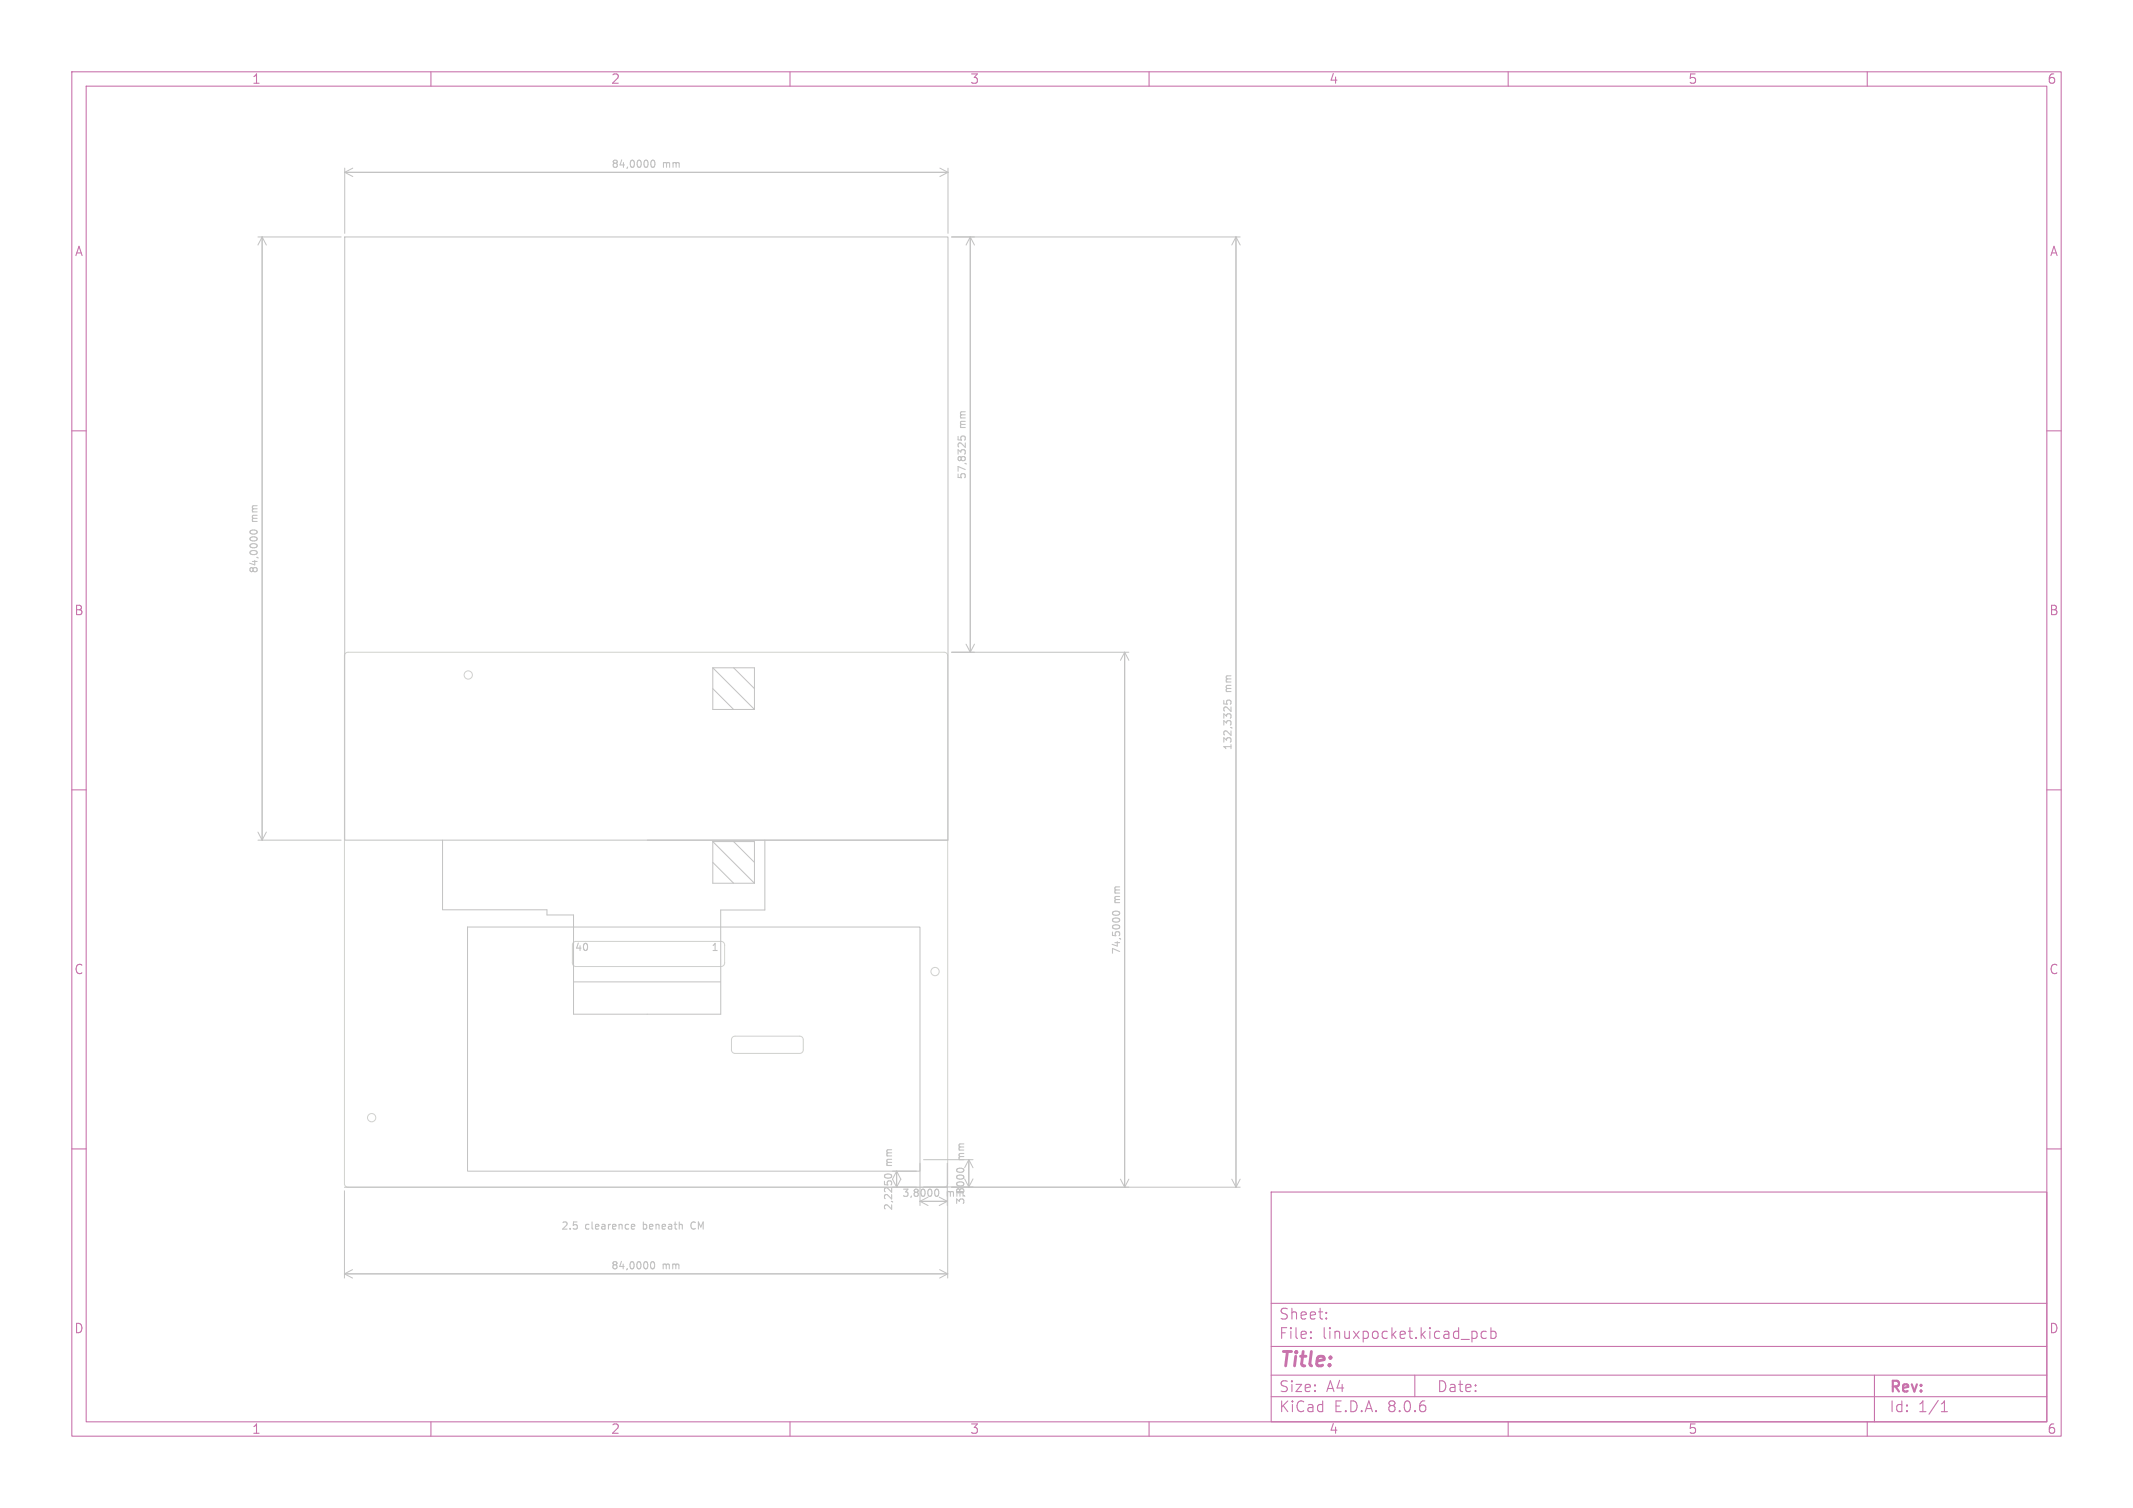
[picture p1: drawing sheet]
<svg xmlns="http://www.w3.org/2000/svg" width="297mm" height="210mm" viewBox="0 0 297 210" stroke-linecap="round" stroke-linejoin="round" font-family="sans-serif">
<g fill="none" stroke="#c872ab" stroke-width=".15">
<path d="M10 10h277v190h-277zM12 12h273v186h-273zM60 10v2M110 10v2M160 10v2M210 10v2M260 10v2M10 60h2M285 60h2M10 110h2M285 110h2M10 160h2"/>
<path d="M285 160h2M177 166h108v32h-108zM60 198v2M110 198v2M160 198v2M177 194.5h108M177 191.5h108M177 187.5h108M177 181.5h108M182.5 186.3h.1l-.1 .1M182.5 186.3v.1M182.5 185.5v.1"/>
<path d="M182.5 185.5h.1l-.1 .1M184.7 183.6v.1M184.7 183.6h-.1l.1 .1M184.7 182.8v.1M184.7 182.8h-.1l.1 .1M197 191.5v3M205.1 185.4h.3l.3 .3-.1 .6-.2 .1h-.3M207 185.5l-.5-.1-.3 .3v.4l.2 .2 .1 .1 .5-.1M207.6 185.5l.4-.1 .3 .3v.4l-.1 .2-.2 .1-.4-.1M207.6 184.9v1.5M210 198v2M260 198v2"/>
<path d="M261 191.5v6.5M270.3 196.6h.9M270.3 195.5l.4-.4v1.5"/>
</g>
<g fill="none" stroke="#d0d2cd" stroke-width=".14">
<path d="M48.1 91l.4-.2h83a.5 .5 0 0 1 .5 .5v73.5a.5 .5 0 0 1-.5 .5h-83a.5 .5 0 0 1-.5-.5v-73.5zM80.2 131.1h20.2a.5 .5 0 0 1 .5 .5v2.5a.5 .5 0 0 1-.5 .5h-20.2a.5 .5 0 0 1-.5-.5v-2.5M102 144.4l.4-.1h9a.5 .5 0 0 1 .4 .5v1.4a.5 .5 0 0 1-.4 .5h-9a.5 .5 0 0 1-.6-.5l.1-1.4z"/>
<circle cx="65.2" cy="94" r=".58"/>
<circle cx="130.2" cy="135.3" r=".58"/>
<circle cx="51.7" cy="155.6" r=".58"/>
</g>
<path d="M90.7 22.4l.2-.1a.53 .53 0 0 1 .3 .5 .53 .53 0 0 1-.3 .5l-.2-.1-.1-.3zM34.9 74a.59 .59 0 0 1 .9 .1 .57 .57 0 0 1-1-.1zM133.4 60.8v.4l.5 .1-.1-.1v-.4l.2-.1 .3 .1 .1 .1-.1 .4M170.4 97.5v.5l.5 .1-.1-.2v-.3l.2-.1h.3l.1 .2-.1 .4M155 127a.59 .59 0 0 1 .9 .2 .57 .57 0 0 1-1-.1zM88 171.1h.3M88 170.6l.2-.1 .2 .2-.5 .1M90.7 175.8l.1-.1a.53 .53 0 0 1 .4 .5 .53 .53 0 0 1-.4 .5l-.1-.1-.1-.3zM96.2 170.4v.5M123.3 164l-.1-.2a.53 .53 0 0 1 .5-.3 .53 .53 0 0 1 .5 .3l-.2 .2M130.2 165.8l.2-.2a.53 .53 0 0 1 .3 .5 .53 .53 0 0 1-.3 .5l-.2-.2M133.4 163.2l-.2-.2a.53 .53 0 0 1 .5-.3 .53 .53 0 0 1 .5 .3l-.2 .2" fill="none" stroke="#c2c2c2" stroke-width=".15"/>
<g fill="none" stroke="#c2c2c2" stroke-width=".14">
<path d="M35.9 33h11.6M36.5 33v84M36.5 33l.6 1.1M36.5 33l-.6 1.1M48 33h84v84h-84zM48 23.4v9.1M48 24h84M48 24l1.1 .6M49.1 23.4l-1.1 .6M130.9 23.4l1.1 .6M132 23.4v9.1M132 24l-1.1 .6"/>
<path d="M132.5 33h40.2M135.1 33v57.8M135.1 33l.6 1.1M135.1 33l-.6 1.1M172.1 33v132.3M172.1 33l.6 1.1M172.1 33l-.6 1.1M99.2 93v5.8h5.9M99.2 95.9l2.9 2.9M99.2 93h5.9v5.8M99.2 93l5.9 5.8M102.1 93l3 2.9"/>
<path d="M132.5 90.8h24.7M134.5 89.7l.6 1.1M135.7 89.7l-.6 1.1M156.6 90.8v74.5M156.6 90.8l.6 1.2M156.6 90.8l-.6 1.2M35.9 117h11.6M35.9 115.9l.6 1.1M37.1 115.9l-.6 1.1M61.6 117v9.7M90.1 117h41.9M99.2 117.2v5.8h5.9"/>
<path d="M99.2 117.2h5.9v5.8M99.2 117.2l5.9 5.8M102.1 117.2l3 2.9M106.5 117v9.7h-6.1v14.5h-20.5v-13.8h-3.7v-.7h-14.6M65.1 129.1h63v34h-63zM79.9 136.7h20.5M99.2 120.1l2.9 2.9M48 165.3h84M48 165.8v12.2M48 177.4h84M48 177.4l1.1 .6M49.1 176.8l-1.1 .6"/>
<path d="M124.3 163.1h3.3M124.3 165.3h3.3M124.8 163.1v2.2l.6-1.1M124.8 163.1l.6 1.1M124.8 163.1l-.5 1.1M128.1 162v5.9M128.6 165.3h6.9M128.6 161.5h6.9M130.8 166.7l1.1 .6M130.8 176.8l1.2 .6M131.9 162v5.9M131.9 167.3h-3.8l1.1 .6"/>
<path d="M131.9 167.3l-1.1 .6M132 165.8v12.2M132 177.4l-1.2 .6M132.5 165.3h40.2M134.9 161.5v3.8l.6-1.1M134.9 161.5l.6 1.1M134.9 161.5l-.6 1.1M156 164.2l.6 1.1M157.2 164.2l-.6 1.1M171.5 164.2l.6 1.1M172.7 164.2l-.6 1.1"/>
</g>
<text font-size="2.8" fill="#c872ab" x="178" y="190.9">Title:</text>
<g font-size="2.1" fill="#c872ab">
<text x="178" y="184">Sheet:</text>
<text x="178" y="186.7">File:</text>
<text x="184.1" y="186.7">linuxpocket.kicad_pcb</text>
<text x="178" y="196.9">KiCad</text>
<text x="178" y="194.1">Size:</text>
<text x="184.7" y="194.1">A4</text>
<text x="185.7" y="196.9">E.D.A.</text>
<text x="193.3" y="196.9">8.0.6</text>
<text x="200" y="194.1">Date:</text>
<text x="263" y="194.3">Rev:</text>
<text x="263" y="196.9">Id:</text>
<text x="267.1" y="196.9">1/1</text>
</g>
<g font-size="1.8" fill="#c872ab">
<text x="35" y="11.9">1</text>
<text x="85" y="11.9">2</text>
<text x="135" y="11.9">3</text>
<text x="185" y="11.9">4</text>
<text x="235" y="11.9">5</text>
<text x="285" y="11.9">6</text>
<text x="10.3" y="35.9">A</text>
<text x="285.4" y="35.9">A</text>
<text x="10.3" y="85.9">B</text>
<text x="285.3" y="85.9">B</text>
<text x="10.3" y="135.9">C</text>
<text x="285.3" y="135.9">C</text>
<text x="10.3" y="185.9">D</text>
<text x="285.3" y="185.9">D</text>
<text x="35" y="199.9">1</text>
<text x="85" y="199.9">2</text>
<text x="135" y="199.9">3</text>
<text x="185" y="199.9">4</text>
<text x="235" y="199.9">5</text>
<text x="285" y="199.9">6</text>
</g>
<g font-size="1.4" fill="#c2c2c2">
<text x="85.1" y="23.6">84,0000</text>
<text x="92.3" y="23.6">mm</text>
<text x="134.7" y="59.6" transform="rotate(-90 134.7 59.6)">mm</text>
<text x="134.7" y="66.9" transform="rotate(-90 134.7 66.9)">57,8325</text>
<text x="36.1" y="72.7" transform="rotate(-90 36.1 72.7)">mm</text>
<text x="36.1" y="79.9" transform="rotate(-90 36.1 79.9)">84,0000</text>
<text x="171.7" y="96.4" transform="rotate(-90 171.7 96.4)">mm</text>
<text x="171.7" y="104.6" transform="rotate(-90 171.7 104.6)">132,3325</text>
<text x="156.2" y="125.8" transform="rotate(-90 156.2 125.8)">mm</text>
<text x="80" y="132.5">40</text>
<text x="99" y="132.5">1</text>
<text x="156.2" y="133" transform="rotate(-90 156.2 133)">74,5000</text>
<text x="134.5" y="161.6" transform="rotate(-90 134.5 161.6)">mm</text>
<text x="124.4" y="162.4" transform="rotate(-90 124.4 162.4)">mm</text>
<text x="125.5" y="166.9">3,8000</text>
<text x="131.8" y="166.9">mm</text>
<text x="134.5" y="167.9" transform="rotate(-90 134.5 167.9)">3,8000</text>
<text x="78.1" y="171.3">2.5</text>
<text x="81.5" y="171.3">clearence</text>
<text x="89.7" y="171.3">beneath</text>
<text x="96.7" y="171.3">CM</text>
<text x="124.4" y="168.7" transform="rotate(-90 124.4 168.7)">2,2250</text>
<text x="85" y="177">84,0000</text>
<text x="92.2" y="177">mm</text>
</g>
</svg>
